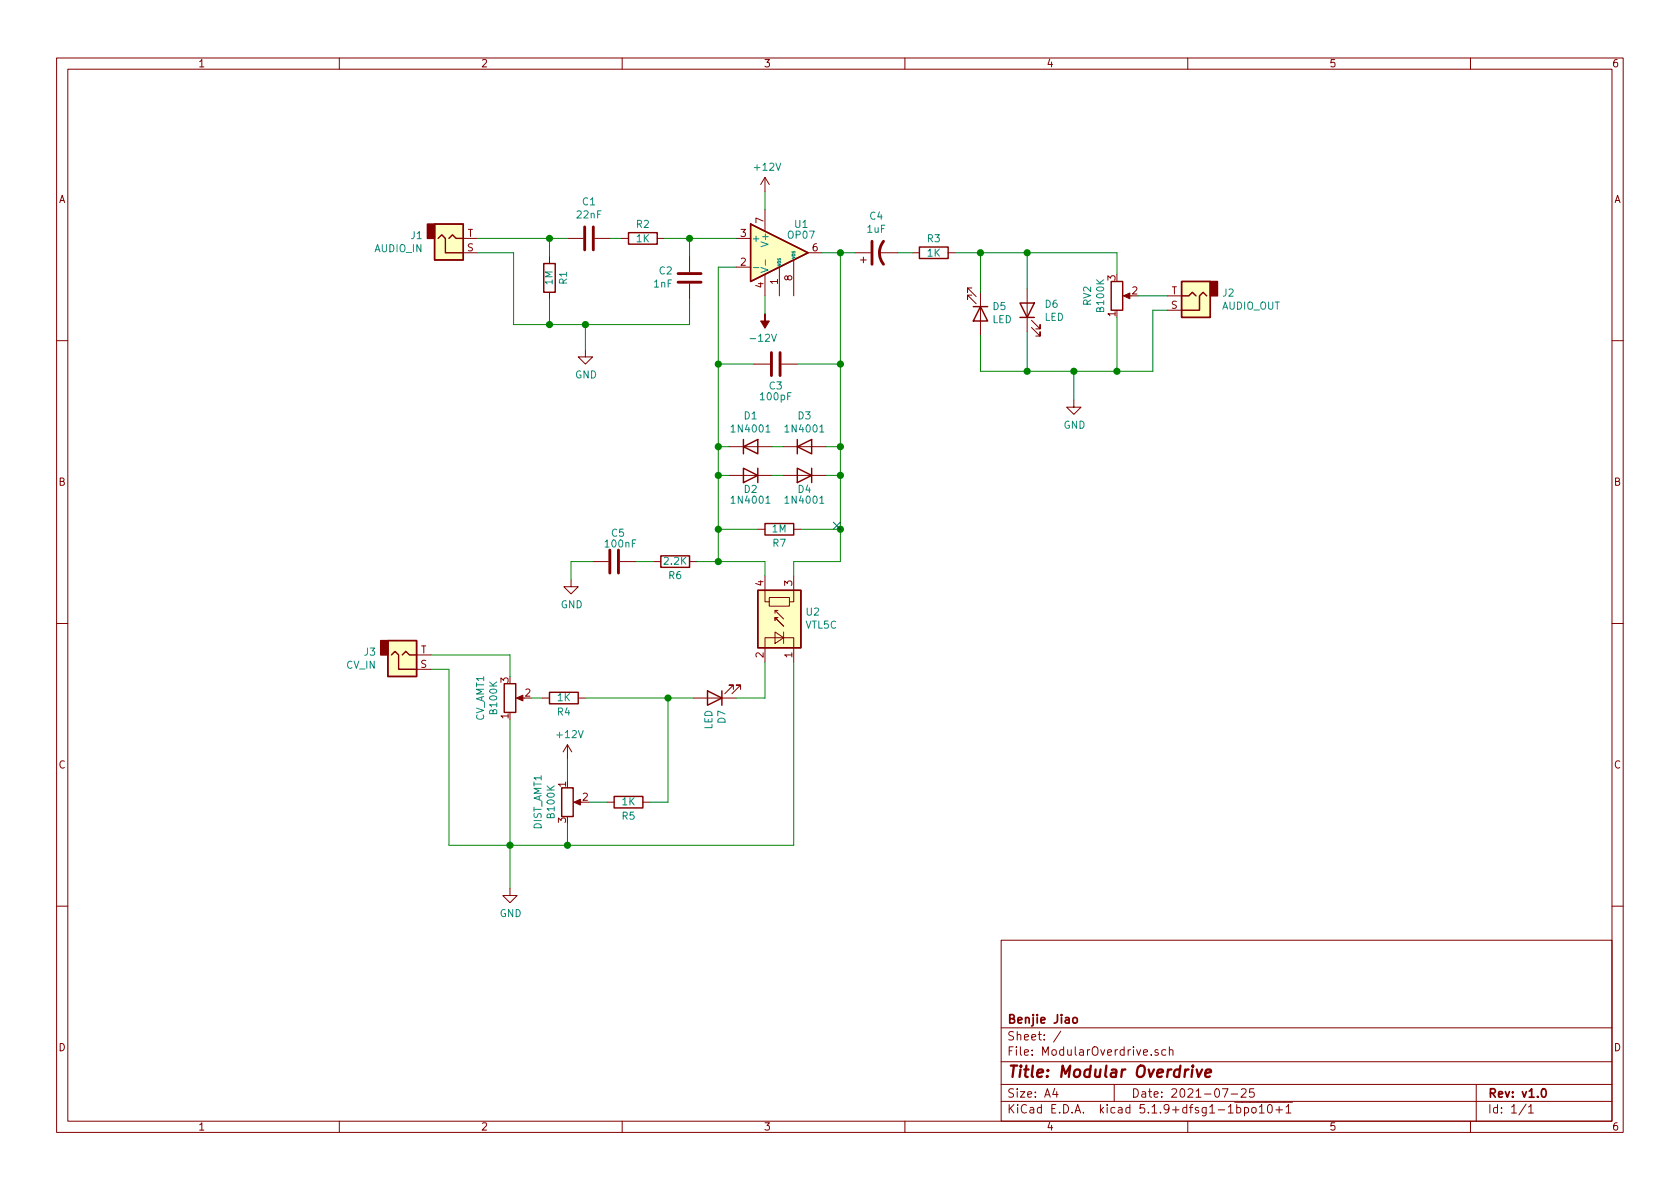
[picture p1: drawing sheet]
EESchema Schematic File Version 4
EELAYER 30 0
EELAYER END
$Descr A4 11693 8268
encoding utf-8
Sheet 1 1
Title "Modular Overdrive"
Date "2021-07-25"
Rev "v1.0"
Comp "Benjie Jiao"
Comment1 ""
Comment2 ""
Comment3 ""
Comment4 ""
$EndDescr
$Comp
L Amplifier_Operational:OP07 U1
U 1 1
P 5425 1750
F 0 "U1" H 5525 1950 50  0000 L CNN
F 1 "OP07" H 5475 1875 50  0000 L CNN
F 2 "" H 5475 1800 50  0001 C CNN
F 3 "https://www.analog.com/media/en/technical-documentation/data-sheets/OP07.pdf" H 5475 1900 50  0001 C CNN
	1    5425 1750
	1    0    0    -1  
$EndComp
$Comp
L Device:R R1
U 1 1
P 3825 1925
F 0 "R1" V 3725 1925 50  0000 C CNN
F 1 "1M" V 3825 1925 50  0000 C CNN
F 2 "" V 3755 1925 50  0001 C CNN
F 3 "~" H 3825 1925 50  0001 C CNN
	1    3825 1925
	-1   0    0    1   
$EndComp
$Comp
L Device:C C1
U 1 1
P 4100 1650
F 0 "C1" V 4352 1650 50  0000 C CNN
F 1 "22nF" V 4261 1650 50  0000 C CNN
F 2 "" H 4138 1500 50  0001 C CNN
F 3 "~" H 4100 1650 50  0001 C CNN
	1    4100 1650
	0    1    -1   0   
$EndComp
$Comp
L Device:R R2
U 1 1
P 4475 1650
F 0 "R2" V 4375 1650 50  0000 C CNN
F 1 "1K" V 4475 1650 50  0000 C CNN
F 2 "" V 4405 1650 50  0001 C CNN
F 3 "~" H 4475 1650 50  0001 C CNN
	1    4475 1650
	0    -1   1    0   
$EndComp
$Comp
L Device:C C2
U 1 1
P 4800 1925
F 0 "C2" H 4686 1879 50  0000 R CNN
F 1 "1nF" H 4686 1970 50  0000 R CNN
F 2 "" H 4838 1775 50  0001 C CNN
F 3 "~" H 4800 1925 50  0001 C CNN
	1    4800 1925
	1    0    0    1   
$EndComp
Wire Wire Line
	3325 1650 3825 1650
Wire Wire Line
	4250 1650 4325 1650
$Comp
L Connector:AudioJack2 J1
U 1 1
P 3125 1650
F 0 "J1" H 2946 1633 50  0000 R CNN
F 1 "AUDIO_IN" H 2946 1724 50  0000 R CNN
F 2 "" H 3125 1650 50  0001 C CNN
F 3 "~" H 3125 1650 50  0001 C CNN
	1    3125 1650
	1    0    0    1   
$EndComp
Wire Wire Line
	3325 1750 3575 1750
Wire Wire Line
	3825 1650 3825 1775
Connection ~ 3825 1650
Wire Wire Line
	3825 1650 3950 1650
$Comp
L power:GND #PWR02
U 1 1
P 4075 2425
F 0 "#PWR02" H 4075 2175 50  0001 C CNN
F 1 "GND" H 4080 2252 50  0000 C CNN
F 2 "" H 4075 2425 50  0001 C CNN
F 3 "" H 4075 2425 50  0001 C CNN
	1    4075 2425
	1    0    0    -1  
$EndComp
Wire Wire Line
	4625 1650 4800 1650
Wire Wire Line
	4800 1775 4800 1650
$Comp
L power:-12V #PWR05
U 1 1
P 5325 2175
F 0 "#PWR05" H 5325 2275 50  0001 C CNN
F 1 "-12V" H 5340 2348 50  0000 C CNN
F 2 "" H 5325 2175 50  0001 C CNN
F 3 "" H 5325 2175 50  0001 C CNN
	1    5325 2175
	-1   0    0    1   
$EndComp
Wire Wire Line
	5325 2050 5325 2175
$Comp
L power:+12V #PWR04
U 1 1
P 5325 1325
F 0 "#PWR04" H 5325 1175 50  0001 C CNN
F 1 "+12V" H 5340 1498 50  0000 C CNN
F 2 "" H 5325 1325 50  0001 C CNN
F 3 "" H 5325 1325 50  0001 C CNN
	1    5325 1325
	1    0    0    -1  
$EndComp
Wire Wire Line
	5325 1325 5325 1450
$Comp
L Device:C C3
U 1 1
P 5400 2525
F 0 "C3" V 5550 2525 50  0000 C CNN
F 1 "100pF" V 5625 2525 50  0000 C CNN
F 2 "" H 5438 2375 50  0001 C CNN
F 3 "~" H 5400 2525 50  0001 C CNN
	1    5400 2525
	0    -1   1    0   
$EndComp
Wire Wire Line
	5125 1850 5000 1850
Wire Wire Line
	5000 1850 5000 2525
Wire Wire Line
	5000 2525 5250 2525
Wire Wire Line
	5550 2525 5850 2525
Wire Wire Line
	5850 2525 5850 1750
Wire Wire Line
	5850 1750 5725 1750
Wire Wire Line
	5000 2525 5000 3100
$Comp
L Device:CP1 C4
U 1 1
P 6100 1750
F 0 "C4" V 6352 1750 50  0000 C CNN
F 1 "1uF" V 6261 1750 50  0000 C CNN
F 2 "" H 6100 1750 50  0001 C CNN
F 3 "~" H 6100 1750 50  0001 C CNN
	1    6100 1750
	0    -1   -1   0   
$EndComp
$Comp
L Device:R R3
U 1 1
P 6500 1750
F 0 "R3" V 6400 1750 50  0000 C CNN
F 1 "1K" V 6500 1750 50  0000 C CNN
F 2 "" V 6430 1750 50  0001 C CNN
F 3 "~" H 6500 1750 50  0001 C CNN
	1    6500 1750
	0    -1   1    0   
$EndComp
Wire Wire Line
	5850 1750 5950 1750
Connection ~ 5850 1750
Wire Wire Line
	6250 1750 6350 1750
$Comp
L Device:LED D5
U 1 1
P 6825 2175
F 0 "D5" V 6772 2255 50  0000 L CNN
F 1 "LED" V 6863 2255 50  0000 L CNN
F 2 "" H 6825 2175 50  0001 C CNN
F 3 "~" H 6825 2175 50  0001 C CNN
	1    6825 2175
	0    1    1    0   
$EndComp
$Comp
L Device:LED D6
U 1 1
P 7150 2150
F 0 "D6" V 7189 2032 50  0000 R CNN
F 1 "LED" V 7098 2032 50  0000 R CNN
F 2 "" H 7150 2150 50  0001 C CNN
F 3 "~" H 7150 2150 50  0001 C CNN
	1    7150 2150
	0    -1   -1   0   
$EndComp
Wire Wire Line
	7150 1750 7150 2000
Wire Wire Line
	6825 2025 6825 1750
Wire Wire Line
	6825 1750 7150 1750
$Comp
L Connector:AudioJack2 J2
U 1 1
P 8325 2050
F 0 "J2" H 8145 2033 50  0000 R CNN
F 1 "AUDIO_OUT" H 8145 2124 50  0000 R CNN
F 2 "" H 8325 2050 50  0001 C CNN
F 3 "~" H 8325 2050 50  0001 C CNN
	1    8325 2050
	-1   0    0    1   
$EndComp
$Comp
L Diode:1N4001 D3
U 1 1
P 5600 3100
F 0 "D3" H 5600 3317 50  0000 C CNN
F 1 "1N4001" H 5600 3226 50  0000 C CNN
F 2 "Diode_THT:D_DO-41_SOD81_P10.16mm_Horizontal" H 5600 2925 50  0001 C CNN
F 3 "http://www.vishay.com/docs/88503/1n4001.pdf" H 5600 3100 50  0001 C CNN
	1    5600 3100
	1    0    0    -1  
$EndComp
$Comp
L Diode:1N4001 D1
U 1 1
P 5225 3100
F 0 "D1" H 5225 3317 50  0000 C CNN
F 1 "1N4001" H 5225 3226 50  0000 C CNN
F 2 "Diode_THT:D_DO-41_SOD81_P10.16mm_Horizontal" H 5225 2925 50  0001 C CNN
F 3 "http://www.vishay.com/docs/88503/1n4001.pdf" H 5225 3100 50  0001 C CNN
	1    5225 3100
	1    0    0    -1  
$EndComp
$Comp
L Diode:1N4001 D2
U 1 1
P 5225 3300
F 0 "D2" H 5225 3400 50  0000 C CNN
F 1 "1N4001" H 5225 3475 50  0000 C CNN
F 2 "Diode_THT:D_DO-41_SOD81_P10.16mm_Horizontal" H 5225 3125 50  0001 C CNN
F 3 "http://www.vishay.com/docs/88503/1n4001.pdf" H 5225 3300 50  0001 C CNN
	1    5225 3300
	-1   0    0    1   
$EndComp
$Comp
L Diode:1N4001 D4
U 1 1
P 5600 3300
F 0 "D4" H 5600 3400 50  0000 C CNN
F 1 "1N4001" H 5600 3475 50  0000 C CNN
F 2 "Diode_THT:D_DO-41_SOD81_P10.16mm_Horizontal" H 5600 3125 50  0001 C CNN
F 3 "http://www.vishay.com/docs/88503/1n4001.pdf" H 5600 3300 50  0001 C CNN
	1    5600 3300
	-1   0    0    1   
$EndComp
Wire Wire Line
	5375 3100 5450 3100
Wire Wire Line
	5450 3300 5375 3300
Connection ~ 5000 2525
Connection ~ 5850 2525
Wire Wire Line
	5850 3100 5750 3100
Connection ~ 5850 3100
Wire Wire Line
	5850 3100 5850 2525
Wire Wire Line
	5750 3300 5850 3300
Wire Wire Line
	5850 3300 5850 3100
Wire Wire Line
	5075 3100 5000 3100
Connection ~ 5000 3100
Wire Wire Line
	5000 3100 5000 3300
Wire Wire Line
	5075 3300 5000 3300
Wire Wire Line
	4800 1650 5125 1650
Connection ~ 4800 1650
Wire Wire Line
	7150 1750 7775 1750
Connection ~ 7150 1750
$Comp
L Isolator:VTL5C U2
U 1 1
P 5425 4300
F 0 "U2" V 5471 4480 50  0000 L CNN
F 1 "VTL5C" V 5380 4480 50  0000 L CNN
F 2 "OptoDevice:PerkinElmer_VTL5C" H 5425 4300 50  0001 C CNN
F 3 "http://www.qsl.net/wa1ion/vactrol/vactrol.pdf" H 5475 4050 50  0001 C CNN
	1    5425 4300
	0    1    -1   0   
$EndComp
Wire Wire Line
	5000 3300 5000 3675
Wire Wire Line
	5325 3900 5325 4000
Connection ~ 5000 3300
Wire Wire Line
	5525 4000 5525 3900
Wire Wire Line
	5525 3900 5850 3900
Wire Wire Line
	5850 3900 5850 3675
Connection ~ 5850 3300
$Comp
L Connector:AudioJack2 J3
U 1 1
P 2800 4550
F 0 "J3" H 2621 4533 50  0000 R CNN
F 1 "CV_IN" H 2621 4624 50  0000 R CNN
F 2 "" H 2800 4550 50  0001 C CNN
F 3 "~" H 2800 4550 50  0001 C CNN
	1    2800 4550
	1    0    0    1   
$EndComp
$Comp
L Device:R_POT CV_AMT1
U 1 1
P 3550 4850
F 0 "CV_AMT1" V 3343 4850 50  0000 C CNN
F 1 "B100K" V 3434 4850 50  0000 C CNN
F 2 "" H 3550 4850 50  0001 C CNN
F 3 "~" H 3550 4850 50  0001 C CNN
	1    3550 4850
	1    0    0    1   
$EndComp
Wire Wire Line
	3000 4550 3550 4550
Wire Wire Line
	3550 4550 3550 4700
$Comp
L Device:R R4
U 1 1
P 3925 4850
F 0 "R4" V 3825 4850 50  0000 C CNN
F 1 "1K" V 3925 4850 50  0000 C CNN
F 2 "" V 3855 4850 50  0001 C CNN
F 3 "~" H 3925 4850 50  0001 C CNN
	1    3925 4850
	0    -1   -1   0   
$EndComp
Wire Wire Line
	3700 4850 3775 4850
$Comp
L power:GND #PWR01
U 1 1
P 3550 6175
F 0 "#PWR01" H 3550 5925 50  0001 C CNN
F 1 "GND" H 3555 6002 50  0000 C CNN
F 2 "" H 3550 6175 50  0001 C CNN
F 3 "" H 3550 6175 50  0001 C CNN
	1    3550 6175
	1    0    0    -1  
$EndComp
Wire Wire Line
	3550 5000 3550 5875
Wire Wire Line
	4100 5575 4225 5575
Wire Wire Line
	3950 5275 3950 5425
$Comp
L power:+12V #PWR03
U 1 1
P 3950 5275
F 0 "#PWR03" H 3950 5125 50  0001 C CNN
F 1 "+12V" H 3965 5448 50  0000 C CNN
F 2 "" H 3950 5275 50  0001 C CNN
F 3 "" H 3950 5275 50  0001 C CNN
	1    3950 5275
	1    0    0    -1  
$EndComp
Wire Wire Line
	3950 5725 3950 5875
$Comp
L Device:LED D7
U 1 1
P 4975 4850
F 0 "D7" V 4922 4930 50  0000 L CNN
F 1 "LED" V 5013 4930 50  0000 L CNN
F 2 "" H 4975 4850 50  0001 C CNN
F 3 "~" H 4975 4850 50  0001 C CNN
	1    4975 4850
	-1   0    0    1   
$EndComp
Wire Wire Line
	5325 4850 5325 4600
Wire Wire Line
	4075 4850 4650 4850
Wire Wire Line
	4525 5575 4650 5575
$Comp
L Device:R R7
U 1 1
P 5425 3675
F 0 "R7" V 5325 3675 50  0000 C CNN
F 1 "1M" V 5425 3675 50  0000 C CNN
F 2 "" V 5355 3675 50  0001 C CNN
F 3 "~" H 5425 3675 50  0001 C CNN
	1    5425 3675
	0    -1   -1   0   
$EndComp
Wire Wire Line
	5275 3675 5000 3675
Connection ~ 5000 3675
Wire Wire Line
	5000 3675 5000 3900
Wire Wire Line
	5575 3675 5850 3675
Connection ~ 5850 3675
Wire Wire Line
	5850 3675 5850 3300
NoConn ~ 5825 3650
$Comp
L Device:R_POT DIST_AMT1
U 1 1
P 3950 5575
F 0 "DIST_AMT1" V 3743 5575 50  0000 C CNN
F 1 "B100K" V 3834 5575 50  0000 C CNN
F 2 "" H 3950 5575 50  0001 C CNN
F 3 "~" H 3950 5575 50  0001 C CNN
	1    3950 5575
	1    0    0    -1  
$EndComp
$Comp
L Device:R R5
U 1 1
P 4375 5575
F 0 "R5" V 4275 5575 50  0000 C CNN
F 1 "1K" V 4375 5575 50  0000 C CNN
F 2 "" V 4305 5575 50  0001 C CNN
F 3 "~" H 4375 5575 50  0001 C CNN
	1    4375 5575
	0    -1   -1   0   
$EndComp
Wire Wire Line
	3950 5875 3550 5875
Connection ~ 3550 5875
Wire Wire Line
	3550 5875 3550 6175
Wire Wire Line
	3550 5875 3125 5875
Wire Wire Line
	3125 5875 3125 4650
Wire Wire Line
	3125 4650 3000 4650
Wire Wire Line
	4650 4850 4650 5575
Wire Wire Line
	4825 4850 4650 4850
Connection ~ 4650 4850
Wire Wire Line
	5125 4850 5325 4850
Wire Wire Line
	3575 2250 3825 2250
Wire Wire Line
	3575 1750 3575 2250
Wire Wire Line
	4075 2250 4075 2425
Wire Wire Line
	4800 2250 4075 2250
Wire Wire Line
	4800 2075 4800 2250
Connection ~ 4075 2250
Wire Wire Line
	3825 2075 3825 2250
Connection ~ 3825 2250
Wire Wire Line
	3825 2250 4075 2250
Wire Wire Line
	5525 5875 3950 5875
Wire Wire Line
	5525 4600 5525 5875
Connection ~ 3950 5875
Wire Wire Line
	6825 2575 7150 2575
Connection ~ 7150 2575
Wire Wire Line
	7775 1750 7775 1900
Wire Wire Line
	7925 2050 8125 2050
Connection ~ 7775 2575
$Comp
L Device:R_POT RV2
U 1 1
P 7775 2050
F 0 "RV2" V 7568 2050 50  0000 C CNN
F 1 "B100K" V 7659 2050 50  0000 C CNN
F 2 "" H 7775 2050 50  0001 C CNN
F 3 "~" H 7775 2050 50  0001 C CNN
	1    7775 2050
	1    0    0    1   
$EndComp
Wire Wire Line
	7775 2200 7775 2575
Wire Wire Line
	7775 2575 8025 2575
Wire Wire Line
	8125 2150 8025 2150
Wire Wire Line
	8025 2150 8025 2575
Wire Wire Line
	7150 2575 7475 2575
Wire Wire Line
	7475 2575 7775 2575
Connection ~ 7475 2575
$Comp
L power:GND #PWR07
U 1 1
P 7475 2775
F 0 "#PWR07" H 7475 2525 50  0001 C CNN
F 1 "GND" H 7480 2602 50  0000 C CNN
F 2 "" H 7475 2775 50  0001 C CNN
F 3 "" H 7475 2775 50  0001 C CNN
	1    7475 2775
	1    0    0    -1  
$EndComp
Wire Wire Line
	7475 2775 7475 2575
Wire Wire Line
	6825 2325 6825 2575
Wire Wire Line
	7150 2300 7150 2575
Wire Wire Line
	6650 1750 6825 1750
Connection ~ 6825 1750
$Comp
L Device:R R6
U 1 1
P 4700 3900
F 0 "R6" V 4600 3900 50  0000 C CNN
F 1 "2.2K" V 4700 3900 50  0000 C CNN
F 2 "" V 4630 3900 50  0001 C CNN
F 3 "~" H 4700 3900 50  0001 C CNN
	1    4700 3900
	0    -1   -1   0   
$EndComp
Wire Wire Line
	4850 3900 5000 3900
Connection ~ 5000 3900
Wire Wire Line
	5000 3900 5325 3900
$Comp
L Device:C C5
U 1 1
P 4275 3900
F 0 "C5" V 4075 3925 50  0000 R CNN
F 1 "100nF" V 4150 3975 50  0000 R CNN
F 2 "" H 4313 3750 50  0001 C CNN
F 3 "~" H 4275 3900 50  0001 C CNN
	1    4275 3900
	0    -1   1    0   
$EndComp
Wire Wire Line
	4425 3900 4550 3900
$Comp
L power:GND #PWR06
U 1 1
P 3975 4025
F 0 "#PWR06" H 3975 3775 50  0001 C CNN
F 1 "GND" H 3980 3852 50  0000 C CNN
F 2 "" H 3975 4025 50  0001 C CNN
F 3 "" H 3975 4025 50  0001 C CNN
	1    3975 4025
	1    0    0    -1  
$EndComp
Wire Wire Line
	4125 3900 3975 3900
Wire Wire Line
	3975 3900 3975 4025
$EndSCHEMATC
